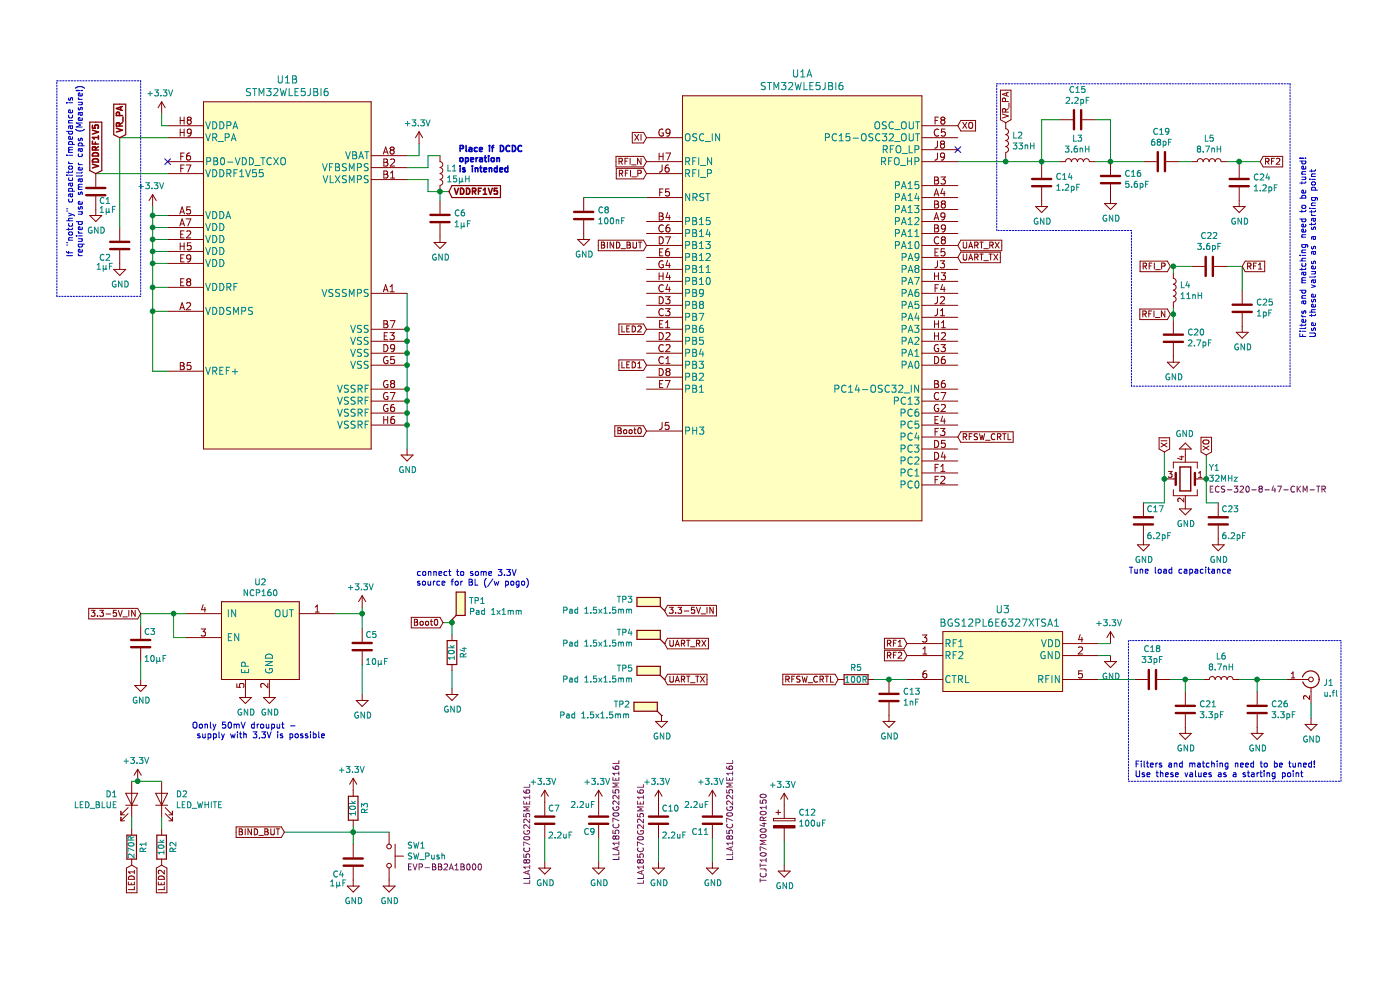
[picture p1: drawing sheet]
EESchema Schematic File Version 4
EELAYER 30 0
EELAYER END
$Descr A4 11693 8268
encoding utf-8
Sheet 1 1
Title ""
Date ""
Rev ""
Comp ""
Comment1 ""
Comment2 ""
Comment3 ""
Comment4 ""
$EndDescr
$Comp
L power:+3.3V #PWR03
U 1 1
P 1150 6525
F 0 "#PWR03" H 1150 6375 50  0001 C CNN
F 1 "+3.3V" H 1165 6698 50  0000 C CNN
F 2 "" H 1150 6525 50  0001 C CNN
F 3 "" H 1150 6525 50  0001 C CNN
	1    1150 6525
	-1   0    0    -1  
$EndComp
Wire Wire Line
	1100 6825 1100 6925
Wire Wire Line
	1350 6825 1350 6925
Text GLabel 1100 7225 3    50   Input ~ 0
LED1
Text GLabel 1350 7225 3    50   Input ~ 0
LED2
Wire Wire Line
	1100 6525 1150 6525
Connection ~ 1150 6525
Wire Wire Line
	1150 6525 1350 6525
Text GLabel 5400 3050 0    50   Input ~ 0
LED1
Text GLabel 5400 2750 0    50   Input ~ 0
LED2
$Comp
L power:GND #PWR014
U 1 1
P 3400 3750
F 0 "#PWR014" H 3400 3500 50  0001 C CNN
F 1 "GND" H 3405 3577 50  0000 C CNN
F 2 "" H 3400 3750 50  0001 C CNN
F 3 "" H 3400 3750 50  0001 C CNN
	1    3400 3750
	1    0    0    -1  
$EndComp
Wire Wire Line
	3400 2450 3400 2750
Connection ~ 3400 2750
Wire Wire Line
	3400 2750 3400 2850
Connection ~ 3400 2850
Wire Wire Line
	3400 2850 3400 2950
Connection ~ 3400 2950
Wire Wire Line
	3400 2950 3400 3050
Connection ~ 3400 3050
Wire Wire Line
	3400 3050 3400 3250
Connection ~ 3400 3250
Wire Wire Line
	3400 3250 3400 3350
Connection ~ 3400 3350
Wire Wire Line
	3400 3350 3400 3450
Connection ~ 3400 3450
Wire Wire Line
	3400 3450 3400 3550
Connection ~ 3400 3550
Wire Wire Line
	3400 3550 3400 3750
$Comp
L power:+3.3V #PWR015
U 1 1
P 3500 1200
F 0 "#PWR015" H 3500 1050 50  0001 C CNN
F 1 "+3.3V" H 3515 1373 50  0000 C CNN
F 2 "" H 3500 1200 50  0001 C CNN
F 3 "" H 3500 1200 50  0001 C CNN
	1    3500 1200
	-1   0    0    -1  
$EndComp
Wire Wire Line
	3500 1200 3500 1300
Wire Wire Line
	3500 1300 3400 1300
$Comp
L power:+3.3V #PWR06
U 1 1
P 1350 950
F 0 "#PWR06" H 1350 800 50  0001 C CNN
F 1 "+3.3V" H 1365 1123 50  0000 C CNN
F 2 "" H 1350 950 50  0001 C CNN
F 3 "" H 1350 950 50  0001 C CNN
	1    1350 950 
	-1   0    0    -1  
$EndComp
Wire Wire Line
	1350 950  1350 1050
Wire Wire Line
	1350 1050 1400 1050
$Comp
L power:+3.3V #PWR05
U 1 1
P 1275 1725
F 0 "#PWR05" H 1275 1575 50  0001 C CNN
F 1 "+3.3V" H 1290 1898 50  0000 C CNN
F 2 "" H 1275 1725 50  0001 C CNN
F 3 "" H 1275 1725 50  0001 C CNN
	1    1275 1725
	-1   0    0    -1  
$EndComp
Wire Wire Line
	1275 2200 1400 2200
Wire Wire Line
	1400 2100 1275 2100
Connection ~ 1275 2100
Wire Wire Line
	1275 2100 1275 2200
Connection ~ 1275 2000
Wire Wire Line
	1275 2000 1275 2100
Wire Wire Line
	1400 1900 1275 1900
Connection ~ 1275 1900
Wire Wire Line
	1275 1900 1275 2000
Wire Wire Line
	1275 2000 1400 2000
Wire Wire Line
	1400 1800 1275 1800
Wire Wire Line
	1275 1725 1275 1800
Connection ~ 1275 1800
Wire Wire Line
	1275 1800 1275 1900
Wire Wire Line
	1275 2200 1275 2400
Wire Wire Line
	1275 2600 1400 2600
Connection ~ 1275 2200
Wire Wire Line
	1400 2400 1275 2400
Connection ~ 1275 2400
Wire Wire Line
	1275 2400 1275 2600
Wire Wire Line
	1400 3100 1275 3100
Wire Wire Line
	1275 3100 1275 2600
Connection ~ 1275 2600
Wire Wire Line
	3400 1400 3575 1400
Wire Wire Line
	3575 1400 3575 1300
Wire Wire Line
	3575 1300 3675 1300
Wire Wire Line
	3575 1600 3575 1500
Wire Wire Line
	3575 1500 3400 1500
Wire Wire Line
	3575 1600 3675 1600
Text GLabel 800  1450 1    50   Input ~ 10
VDDRF1V5
Text GLabel 3750 1600 2    50   Input ~ 10
VDDRF1V5
Wire Wire Line
	3750 1600 3675 1600
Connection ~ 3675 1600
Wire Wire Line
	3675 1675 3675 1600
Text Notes 3825 1450 0    50   ~ 10
Place if DCDC\noperation\nis intended
$Comp
L power:GND #PWR016
U 1 1
P 3675 1975
F 0 "#PWR016" H 3675 1725 50  0001 C CNN
F 1 "GND" H 3680 1802 50  0000 C CNN
F 2 "" H 3675 1975 50  0001 C CNN
F 3 "" H 3675 1975 50  0001 C CNN
	1    3675 1975
	1    0    0    -1  
$EndComp
Wire Wire Line
	1400 1450 800  1450
$Comp
L power:GND #PWR01
U 1 1
P 800 1750
F 0 "#PWR01" H 800 1500 50  0001 C CNN
F 1 "GND" H 805 1577 50  0000 C CNN
F 2 "" H 800 1750 50  0001 C CNN
F 3 "" H 800 1750 50  0001 C CNN
	1    800  1750
	1    0    0    -1  
$EndComp
NoConn ~ 1400 1350
Text GLabel 1000 1150 1    50   Input ~ 10
VR_PA
Text GLabel 5400 1350 0    50   Input ~ 0
RFI_N
Text GLabel 5400 1450 0    50   Input ~ 0
RFI_P
NoConn ~ 8000 1250
Text Notes 700  2150 1    50   ~ 0
If "notchy" capacitor impedance is \nrequired use smaller caps (Measure!)
$Comp
L power:GND #PWR038
U 1 1
P 9900 4200
F 0 "#PWR038" H 9900 3950 50  0001 C CNN
F 1 "GND" H 9905 4027 50  0000 C CNN
F 2 "" H 9900 4200 50  0001 C CNN
F 3 "" H 9900 4200 50  0001 C CNN
	1    9900 4200
	1    0    0    -1  
$EndComp
$Comp
L power:GND #PWR037
U 1 1
P 9900 3800
F 0 "#PWR037" H 9900 3550 50  0001 C CNN
F 1 "GND" H 9905 3627 50  0000 C CNN
F 2 "" H 9900 3800 50  0001 C CNN
F 3 "" H 9900 3800 50  0001 C CNN
	1    9900 3800
	-1   0    0    1   
$EndComp
Text GLabel 9725 3775 1    50   Input ~ 0
XI
Text GLabel 10075 3800 1    50   Input ~ 0
XO
Wire Wire Line
	10075 3800 10075 4000
Wire Wire Line
	10075 4000 10050 4000
Wire Wire Line
	9725 3775 9725 4000
Wire Wire Line
	9725 4000 9750 4000
$Comp
L power:GND #PWR035
U 1 1
P 9550 4500
F 0 "#PWR035" H 9550 4250 50  0001 C CNN
F 1 "GND" H 9555 4327 50  0000 C CNN
F 2 "" H 9550 4500 50  0001 C CNN
F 3 "" H 9550 4500 50  0001 C CNN
	1    9550 4500
	1    0    0    -1  
$EndComp
$Comp
L power:GND #PWR040
U 1 1
P 10175 4500
F 0 "#PWR040" H 10175 4250 50  0001 C CNN
F 1 "GND" H 10180 4327 50  0000 C CNN
F 2 "" H 10175 4500 50  0001 C CNN
F 3 "" H 10175 4500 50  0001 C CNN
	1    10175 4500
	1    0    0    -1  
$EndComp
Wire Wire Line
	10075 4000 10075 4200
Wire Wire Line
	10075 4200 10175 4200
Connection ~ 10075 4000
Wire Wire Line
	9550 4200 9725 4200
Wire Wire Line
	9725 4200 9725 4000
Connection ~ 9725 4000
Text Notes 9425 4800 0    50   ~ 0
Tune load capacitance
Text GLabel 5400 1150 0    50   Input ~ 0
XI
Text GLabel 8000 1050 2    50   Input ~ 0
XO
$Comp
L power:GND #PWR02
U 1 1
P 1000 2200
F 0 "#PWR02" H 1000 1950 50  0001 C CNN
F 1 "GND" H 1005 2027 50  0000 C CNN
F 2 "" H 1000 2200 50  0001 C CNN
F 3 "" H 1000 2200 50  0001 C CNN
	1    1000 2200
	1    0    0    -1  
$EndComp
Wire Wire Line
	1000 1900 1000 1150
Wire Wire Line
	1000 1150 1400 1150
Wire Notes Line
	475  675  1175 675 
Wire Notes Line
	1175 675  1175 2475
Wire Notes Line
	1175 2475 475  2475
Wire Notes Line
	475  2475 475  675 
Text GLabel 8400 1025 1    50   Input ~ 0
VR_PA
Wire Wire Line
	8000 1350 8400 1350
Wire Wire Line
	8400 1350 8400 1325
Wire Wire Line
	9150 1350 9275 1350
Wire Wire Line
	9150 1000 9275 1000
Wire Wire Line
	9275 1000 9275 1350
Connection ~ 9275 1350
Wire Wire Line
	8850 1000 8700 1000
Wire Wire Line
	8850 1350 8700 1350
Wire Wire Line
	8700 1000 8700 1350
Connection ~ 8700 1350
Wire Wire Line
	8700 1350 8700 1375
$Comp
L power:GND #PWR031
U 1 1
P 8700 1675
F 0 "#PWR031" H 8700 1425 50  0001 C CNN
F 1 "GND" H 8705 1502 50  0000 C CNN
F 2 "" H 8700 1675 50  0001 C CNN
F 3 "" H 8700 1675 50  0001 C CNN
	1    8700 1675
	1    0    0    -1  
$EndComp
$Comp
L power:GND #PWR032
U 1 1
P 9275 1650
F 0 "#PWR032" H 9275 1400 50  0001 C CNN
F 1 "GND" H 9280 1477 50  0000 C CNN
F 2 "" H 9275 1650 50  0001 C CNN
F 3 "" H 9275 1650 50  0001 C CNN
	1    9275 1650
	1    0    0    -1  
$EndComp
Wire Wire Line
	8700 1350 8400 1350
Connection ~ 8400 1350
Wire Wire Line
	9550 1350 9275 1350
Wire Wire Line
	9950 1350 9850 1350
$Comp
L power:GND #PWR041
U 1 1
P 10350 1675
F 0 "#PWR041" H 10350 1425 50  0001 C CNN
F 1 "GND" H 10355 1502 50  0000 C CNN
F 2 "" H 10350 1675 50  0001 C CNN
F 3 "" H 10350 1675 50  0001 C CNN
	1    10350 1675
	1    0    0    -1  
$EndComp
Wire Wire Line
	10250 1350 10350 1350
Wire Wire Line
	10350 1350 10350 1375
Text GLabel 9775 2625 0    50   Input ~ 0
RFI_N
Text GLabel 9775 2225 0    50   Input ~ 0
RFI_P
Wire Wire Line
	9775 2225 9800 2225
Wire Wire Line
	9800 2225 9800 2275
Wire Wire Line
	9775 2625 9800 2625
Wire Wire Line
	9800 2625 9800 2575
Wire Wire Line
	9800 2625 9800 2675
Connection ~ 9800 2625
$Comp
L power:GND #PWR036
U 1 1
P 9800 2975
F 0 "#PWR036" H 9800 2725 50  0001 C CNN
F 1 "GND" H 9805 2802 50  0000 C CNN
F 2 "" H 9800 2975 50  0001 C CNN
F 3 "" H 9800 2975 50  0001 C CNN
	1    9800 2975
	1    0    0    -1  
$EndComp
Wire Wire Line
	9950 2225 9800 2225
Connection ~ 9800 2225
$Comp
L power:GND #PWR042
U 1 1
P 10375 2725
F 0 "#PWR042" H 10375 2475 50  0001 C CNN
F 1 "GND" H 10380 2552 50  0000 C CNN
F 2 "" H 10375 2725 50  0001 C CNN
F 3 "" H 10375 2725 50  0001 C CNN
	1    10375 2725
	1    0    0    -1  
$EndComp
Wire Wire Line
	10250 2225 10375 2225
Wire Wire Line
	10375 2225 10375 2425
Text GLabel 10375 2225 2    50   Input ~ 0
RF1
Wire Wire Line
	10525 1350 10350 1350
Connection ~ 10350 1350
Text GLabel 10525 1350 2    50   Input ~ 0
RF2
Text GLabel 7575 5375 0    50   Input ~ 0
RF1
Text GLabel 7575 5475 0    50   Input ~ 0
RF2
$Comp
L power:GND #PWR034
U 1 1
P 9275 5475
F 0 "#PWR034" H 9275 5225 50  0001 C CNN
F 1 "GND" H 9280 5302 50  0000 C CNN
F 2 "" H 9275 5475 50  0001 C CNN
F 3 "" H 9275 5475 50  0001 C CNN
	1    9275 5475
	1    0    0    -1  
$EndComp
$Comp
L power:+3.3V #PWR033
U 1 1
P 9275 5375
F 0 "#PWR033" H 9275 5225 50  0001 C CNN
F 1 "+3.3V" H 9290 5548 50  0000 C CNN
F 2 "" H 9275 5375 50  0001 C CNN
F 3 "" H 9275 5375 50  0001 C CNN
	1    9275 5375
	-1   0    0    -1  
$EndComp
Wire Wire Line
	9275 5375 9175 5375
Wire Wire Line
	9175 5475 9275 5475
Wire Wire Line
	9775 5675 9900 5675
Wire Wire Line
	9900 5775 9900 5675
Connection ~ 9900 5675
Wire Wire Line
	9900 5675 10050 5675
Wire Wire Line
	9475 5675 9175 5675
$Comp
L power:GND #PWR039
U 1 1
P 9900 6075
F 0 "#PWR039" H 9900 5825 50  0001 C CNN
F 1 "GND" H 9905 5902 50  0000 C CNN
F 2 "" H 9900 6075 50  0001 C CNN
F 3 "" H 9900 6075 50  0001 C CNN
	1    9900 6075
	1    0    0    -1  
$EndComp
$Comp
L power:GND #PWR043
U 1 1
P 10500 6075
F 0 "#PWR043" H 10500 5825 50  0001 C CNN
F 1 "GND" H 10505 5902 50  0000 C CNN
F 2 "" H 10500 6075 50  0001 C CNN
F 3 "" H 10500 6075 50  0001 C CNN
	1    10500 6075
	1    0    0    -1  
$EndComp
Wire Wire Line
	10350 5675 10500 5675
Wire Wire Line
	10500 5675 10500 5775
Wire Wire Line
	10750 5675 10500 5675
Connection ~ 10500 5675
$Comp
L power:GND #PWR044
U 1 1
P 10950 6000
F 0 "#PWR044" H 10950 5750 50  0001 C CNN
F 1 "GND" H 10955 5827 50  0000 C CNN
F 2 "" H 10950 6000 50  0001 C CNN
F 3 "" H 10950 6000 50  0001 C CNN
	1    10950 6000
	1    0    0    -1  
$EndComp
Wire Wire Line
	10950 5875 10950 6000
Wire Wire Line
	7575 5675 7425 5675
Text GLabel 7000 5675 0    50   Input ~ 0
RFSW_CRTL
Text GLabel 8000 3650 2    50   Input ~ 0
RFSW_CRTL
Text Notes 11000 2825 1    50   ~ 0
Filters and matching need to be tuned!\nUse these values as a starting point\n
Text Notes 9475 6500 0    50   ~ 0
Filters and matching need to be tuned!\nUse these values as a starting point\n
Wire Notes Line
	9425 5350 9425 6525
Wire Notes Line
	9425 6525 11200 6525
Wire Notes Line
	11200 6525 11200 5350
Wire Notes Line
	11200 5350 9425 5350
Wire Notes Line
	10775 700  10775 3225
Wire Notes Line
	10775 3225 9450 3225
Wire Notes Line
	9450 3225 9450 1925
Wire Notes Line
	9450 1925 8325 1925
Wire Notes Line
	8325 1925 8325 700 
Wire Notes Line
	8325 700  10775 700 
Wire Wire Line
	2950 6900 2950 6950
Connection ~ 2950 6950
Text GLabel 2375 6950 0    50   Input ~ 0
BIND_BUT
$Comp
L power:GND #PWR010
U 1 1
P 2950 7350
F 0 "#PWR010" H 2950 7100 50  0001 C CNN
F 1 "GND" H 2955 7177 50  0000 C CNN
F 2 "" H 2950 7350 50  0001 C CNN
F 3 "" H 2950 7350 50  0001 C CNN
	1    2950 7350
	1    0    0    -1  
$EndComp
Text GLabel 5400 2050 0    50   Input ~ 0
BIND_BUT
$Comp
L power:+3.3V #PWR09
U 1 1
P 2950 6600
F 0 "#PWR09" H 2950 6450 50  0001 C CNN
F 1 "+3.3V" H 2965 6773 50  0000 C CNN
F 2 "" H 2950 6600 50  0001 C CNN
F 3 "" H 2950 6600 50  0001 C CNN
	1    2950 6600
	-1   0    0    -1  
$EndComp
$Comp
L power:GND #PWR013
U 1 1
P 3250 7350
F 0 "#PWR013" H 3250 7100 50  0001 C CNN
F 1 "GND" H 3255 7177 50  0000 C CNN
F 2 "" H 3250 7350 50  0001 C CNN
F 3 "" H 3250 7350 50  0001 C CNN
	1    3250 7350
	1    0    0    -1  
$EndComp
Wire Wire Line
	2950 6950 2950 7050
Wire Wire Line
	3250 6950 2950 6950
Wire Wire Line
	2375 6950 2950 6950
$Comp
L power:+3.3V #PWR018
U 1 1
P 4550 6700
F 0 "#PWR018" H 4550 6550 50  0001 C CNN
F 1 "+3.3V" H 4565 6873 50  0000 C CNN
F 2 "" H 4550 6700 50  0001 C CNN
F 3 "" H 4550 6700 50  0001 C CNN
	1    4550 6700
	-1   0    0    -1  
$EndComp
$Comp
L power:GND #PWR019
U 1 1
P 4550 7200
F 0 "#PWR019" H 4550 6950 50  0001 C CNN
F 1 "GND" H 4555 7027 50  0000 C CNN
F 2 "" H 4550 7200 50  0001 C CNN
F 3 "" H 4550 7200 50  0001 C CNN
	1    4550 7200
	1    0    0    -1  
$EndComp
Wire Wire Line
	4550 7000 4550 7200
$Comp
L power:+3.3V #PWR021
U 1 1
P 5000 6700
F 0 "#PWR021" H 5000 6550 50  0001 C CNN
F 1 "+3.3V" H 5015 6873 50  0000 C CNN
F 2 "" H 5000 6700 50  0001 C CNN
F 3 "" H 5000 6700 50  0001 C CNN
	1    5000 6700
	-1   0    0    -1  
$EndComp
$Comp
L power:GND #PWR022
U 1 1
P 5000 7200
F 0 "#PWR022" H 5000 6950 50  0001 C CNN
F 1 "GND" H 5005 7027 50  0000 C CNN
F 2 "" H 5000 7200 50  0001 C CNN
F 3 "" H 5000 7200 50  0001 C CNN
	1    5000 7200
	1    0    0    -1  
$EndComp
Wire Wire Line
	5000 7000 5000 7200
$Comp
L power:+3.3V #PWR028
U 1 1
P 6550 6725
F 0 "#PWR028" H 6550 6575 50  0001 C CNN
F 1 "+3.3V" H 6565 6898 50  0000 C CNN
F 2 "" H 6550 6725 50  0001 C CNN
F 3 "" H 6550 6725 50  0001 C CNN
	1    6550 6725
	-1   0    0    -1  
$EndComp
$Comp
L power:GND #PWR029
U 1 1
P 6550 7225
F 0 "#PWR029" H 6550 6975 50  0001 C CNN
F 1 "GND" H 6555 7052 50  0000 C CNN
F 2 "" H 6550 7225 50  0001 C CNN
F 3 "" H 6550 7225 50  0001 C CNN
	1    6550 7225
	1    0    0    -1  
$EndComp
Wire Wire Line
	6550 7025 6550 7225
$Comp
L power:+3.3V #PWR023
U 1 1
P 5500 6700
F 0 "#PWR023" H 5500 6550 50  0001 C CNN
F 1 "+3.3V" H 5515 6873 50  0000 C CNN
F 2 "" H 5500 6700 50  0001 C CNN
F 3 "" H 5500 6700 50  0001 C CNN
	1    5500 6700
	-1   0    0    -1  
$EndComp
$Comp
L power:GND #PWR024
U 1 1
P 5500 7200
F 0 "#PWR024" H 5500 6950 50  0001 C CNN
F 1 "GND" H 5505 7027 50  0000 C CNN
F 2 "" H 5500 7200 50  0001 C CNN
F 3 "" H 5500 7200 50  0001 C CNN
	1    5500 7200
	1    0    0    -1  
$EndComp
Wire Wire Line
	5500 7000 5500 7200
$Comp
L power:+3.3V #PWR026
U 1 1
P 5950 6700
F 0 "#PWR026" H 5950 6550 50  0001 C CNN
F 1 "+3.3V" H 5965 6873 50  0000 C CNN
F 2 "" H 5950 6700 50  0001 C CNN
F 3 "" H 5950 6700 50  0001 C CNN
	1    5950 6700
	-1   0    0    -1  
$EndComp
$Comp
L power:GND #PWR027
U 1 1
P 5950 7200
F 0 "#PWR027" H 5950 6950 50  0001 C CNN
F 1 "GND" H 5955 7027 50  0000 C CNN
F 2 "" H 5950 7200 50  0001 C CNN
F 3 "" H 5950 7200 50  0001 C CNN
	1    5950 7200
	1    0    0    -1  
$EndComp
Wire Wire Line
	5950 7000 5950 7200
$Comp
L power:GND #PWR07
U 1 1
P 2050 5775
F 0 "#PWR07" H 2050 5525 50  0001 C CNN
F 1 "GND" H 2055 5602 50  0000 C CNN
F 2 "" H 2050 5775 50  0001 C CNN
F 3 "" H 2050 5775 50  0001 C CNN
	1    2050 5775
	1    0    0    -1  
$EndComp
$Comp
L power:GND #PWR08
U 1 1
P 2250 5775
F 0 "#PWR08" H 2250 5525 50  0001 C CNN
F 1 "GND" H 2255 5602 50  0000 C CNN
F 2 "" H 2250 5775 50  0001 C CNN
F 3 "" H 2250 5775 50  0001 C CNN
	1    2250 5775
	1    0    0    -1  
$EndComp
$Comp
L power:+3.3V #PWR011
U 1 1
P 3025 5075
F 0 "#PWR011" H 3025 4925 50  0001 C CNN
F 1 "+3.3V" H 3040 5248 50  0000 C CNN
F 2 "" H 3025 5075 50  0001 C CNN
F 3 "" H 3025 5075 50  0001 C CNN
	1    3025 5075
	-1   0    0    -1  
$EndComp
Wire Wire Line
	2800 5125 3025 5125
Wire Wire Line
	3025 5125 3025 5250
Wire Wire Line
	3025 5075 3025 5125
Connection ~ 3025 5125
Wire Wire Line
	1550 5125 1450 5125
Wire Wire Line
	1175 5125 1175 5225
Wire Wire Line
	1550 5325 1450 5325
Wire Wire Line
	1450 5325 1450 5125
Connection ~ 1450 5125
Wire Wire Line
	1450 5125 1175 5125
$Comp
L power:GND #PWR04
U 1 1
P 1175 5675
F 0 "#PWR04" H 1175 5425 50  0001 C CNN
F 1 "GND" H 1180 5502 50  0000 C CNN
F 2 "" H 1175 5675 50  0001 C CNN
F 3 "" H 1175 5675 50  0001 C CNN
	1    1175 5675
	1    0    0    -1  
$EndComp
Wire Wire Line
	1175 5525 1175 5675
$Comp
L power:GND #PWR012
U 1 1
P 3025 5800
F 0 "#PWR012" H 3025 5550 50  0001 C CNN
F 1 "GND" H 3030 5627 50  0000 C CNN
F 2 "" H 3025 5800 50  0001 C CNN
F 3 "" H 3025 5800 50  0001 C CNN
	1    3025 5800
	1    0    0    -1  
$EndComp
Wire Wire Line
	3025 5550 3025 5800
Text GLabel 1175 5125 0    50   Input ~ 0
3.3-5V_IN
Text Notes 1600 6175 0    50   ~ 0
Oonly 50mV drouput -\n supply with 3,3V is possible
Text GLabel 5550 5100 2    50   Input ~ 0
3.3-5V_IN
Text GLabel 5550 5375 2    50   Input ~ 0
UART_RX
Text GLabel 5550 5675 2    50   Input ~ 0
UART_TX
$Comp
L power:GND #PWR025
U 1 1
P 5525 5975
F 0 "#PWR025" H 5525 5725 50  0001 C CNN
F 1 "GND" H 5530 5802 50  0000 C CNN
F 2 "" H 5525 5975 50  0001 C CNN
F 3 "" H 5525 5975 50  0001 C CNN
	1    5525 5975
	1    0    0    -1  
$EndComp
Text GLabel 8000 2050 2    50   Input ~ 0
UART_RX
Text GLabel 8000 2150 2    50   Input ~ 0
UART_TX
Connection ~ 7425 5675
Wire Wire Line
	7425 5675 7300 5675
$Comp
L power:GND #PWR030
U 1 1
P 7425 5975
F 0 "#PWR030" H 7425 5725 50  0001 C CNN
F 1 "GND" H 7430 5802 50  0000 C CNN
F 2 "" H 7425 5975 50  0001 C CNN
F 3 "" H 7425 5975 50  0001 C CNN
	1    7425 5975
	1    0    0    -1  
$EndComp
Text GLabel 5400 3600 0    50   Input ~ 0
Boot0
$Comp
L power:GND #PWR020
U 1 1
P 4875 1950
F 0 "#PWR020" H 4875 1700 50  0001 C CNN
F 1 "GND" H 4880 1777 50  0000 C CNN
F 2 "" H 4875 1950 50  0001 C CNN
F 3 "" H 4875 1950 50  0001 C CNN
	1    4875 1950
	1    0    0    -1  
$EndComp
Wire Wire Line
	5400 1650 4875 1650
Text GLabel 3700 5200 0    50   Input ~ 0
Boot0
Wire Wire Line
	3700 5200 3775 5200
Wire Wire Line
	3775 5200 3775 5300
Wire Wire Line
	3775 5175 3775 5200
Connection ~ 3775 5200
$Comp
L power:GND #PWR017
U 1 1
P 3775 5750
F 0 "#PWR017" H 3775 5500 50  0001 C CNN
F 1 "GND" H 3780 5577 50  0000 C CNN
F 2 "" H 3775 5750 50  0001 C CNN
F 3 "" H 3775 5750 50  0001 C CNN
	1    3775 5750
	1    0    0    -1  
$EndComp
Wire Wire Line
	3775 5600 3775 5750
Text Notes 3475 4900 0    50   ~ 0
connect to some 3.3V \nsource for BL (/w pogo)
$Comp
L Device:R R5
U 1 1
P 7150 5675
F 0 "R5" V 7050 5675 50  0000 C CNN
F 1 "100R" V 7150 5675 50  0000 C CNN
F 2 "Resistor_SMD:R_0201_0603Metric" V 7080 5675 50  0001 C CNN
F 3 "~" H 7150 5675 50  0001 C CNN
F 4 "0,004" H 7150 5675 50  0001 C CNN "BomCos@10k"
F 5 "RC0201FR-07100RL" H 7150 5675 50  0001 C CNN "Type"
	1    7150 5675
	0    1    1    0   
$EndComp
$Comp
L Device:R R1
U 1 1
P 1100 7075
F 0 "R1" V 1000 7075 50  0000 C CNN
F 1 "270R" V 1100 7075 50  0000 C CNN
F 2 "Resistor_SMD:R_0201_0603Metric" V 1030 7075 50  0001 C CNN
F 3 "~" H 1100 7075 50  0001 C CNN
F 4 "0,003" H 1100 7075 50  0001 C CNN "BomCos@10k"
F 5 "RC0201FR-0710KL " H 1100 7075 50  0001 C CNN "Type"
	1    1100 7075
	-1   0    0    1   
$EndComp
$Comp
L Device:LED D2
U 1 1
P 1350 6675
F 0 "D2" V 1389 6558 50  0000 R CNN
F 1 "LED_WHITE" V 1298 6558 50  0000 R CNN
F 2 "LED_SMD:LED_0201_0603Metric" H 1350 6675 50  0001 C CNN
F 3 "~" H 1350 6675 50  0001 C CNN
F 4 "0,062" H 1350 6675 50  0001 C CNN "BomCos@10k"
F 5 "SML-LX0201NWD-TR" H 1350 6675 50  0001 C CNN "Type"
	1    1350 6675
	0    -1   -1   0   
$EndComp
$Comp
L Device:R R4
U 1 1
P 3775 5450
F 0 "R4" V 3675 5450 50  0000 C CNN
F 1 "10k" V 3775 5450 50  0000 C CNN
F 2 "Resistor_SMD:R_0201_0603Metric" V 3705 5450 50  0001 C CNN
F 3 "~" H 3775 5450 50  0001 C CNN
F 4 "0,003" H 3775 5450 50  0001 C CNN "BomCos@10k"
F 5 "RC0201FR-0710KL " H 3775 5450 50  0001 C CNN "Type"
	1    3775 5450
	-1   0    0    1   
$EndComp
$Comp
L Connector:TestPoint_Flag TP1
U 1 1
P 3775 5175
F 0 "TP1" V 3929 5315 50  0000 L CNN
F 1 "Pad 1x1mm" V 3838 5315 50  0000 L CNN
F 2 "TestPoint:TestPoint_Pad_1.0x1.0mm" V 3792 5315 50  0001 L CNN
F 3 "~" H 3975 5175 50  0001 C CNN
	1    3775 5175
	0    1    -1   0   
$EndComp
$Comp
L Device:C C8
U 1 1
P 4875 1800
F 0 "C8" H 4990 1846 50  0000 L CNN
F 1 "100nF" H 4990 1755 50  0000 L CNN
F 2 "Capacitor_SMD:C_0201_0603Metric" H 4913 1650 50  0001 C CNN
F 3 "~" H 4875 1800 50  0001 C CNN
F 4 "0,007" H 4875 1800 50  0001 C CNN "BomCos@10k"
F 5 "JMK063BJ104KP-F" H 4875 1800 50  0001 C CNN "Type"
	1    4875 1800
	1    0    0    -1  
$EndComp
$Comp
L Device:C C13
U 1 1
P 7425 5825
F 0 "C13" H 7310 5779 50  0000 R CNN
F 1 "1nF" H 7310 5870 50  0000 R CNN
F 2 "Capacitor_SMD:C_0201_0603Metric" H 7463 5675 50  0001 C CNN
F 3 "~" H 7425 5825 50  0001 C CNN
F 4 "0,05" H 7425 5825 50  0001 C CNN "BomCos@10k"
	1    7425 5825
	-1   0    0    1   
$EndComp
$Comp
L Connector:TestPoint_Flag TP2
U 1 1
P 5525 5975
F 0 "TP2" H 5785 6069 50  0000 L CNN
F 1 "Pad 1.5x1.5mm" H 5785 5978 50  0000 L CNN
F 2 "TestPoint:TestPoint_Pad_1.5x1.5mm" H 5725 5975 50  0001 C CNN
F 3 "~" H 5725 5975 50  0001 C CNN
	1    5525 5975
	-1   0    0    -1  
$EndComp
$Comp
L Connector:TestPoint_Flag TP5
U 1 1
P 5550 5675
F 0 "TP5" H 5810 5769 50  0000 L CNN
F 1 "Pad 1.5x1.5mm" H 5810 5678 50  0000 L CNN
F 2 "TestPoint:TestPoint_Pad_1.5x1.5mm" H 5750 5675 50  0001 C CNN
F 3 "~" H 5750 5675 50  0001 C CNN
	1    5550 5675
	-1   0    0    -1  
$EndComp
$Comp
L Connector:TestPoint_Flag TP4
U 1 1
P 5550 5375
F 0 "TP4" H 5810 5469 50  0000 L CNN
F 1 "Pad 1.5x1.5mm" H 5810 5378 50  0000 L CNN
F 2 "TestPoint:TestPoint_Pad_1.5x1.5mm" H 5750 5375 50  0001 C CNN
F 3 "~" H 5750 5375 50  0001 C CNN
	1    5550 5375
	-1   0    0    -1  
$EndComp
$Comp
L Connector:TestPoint_Flag TP3
U 1 1
P 5550 5100
F 0 "TP3" H 5810 5194 50  0000 L CNN
F 1 "Pad 1.5x1.5mm" H 5810 5103 50  0000 L CNN
F 2 "TestPoint:TestPoint_Pad_1.5x1.5mm" H 5750 5100 50  0001 C CNN
F 3 "~" H 5750 5100 50  0001 C CNN
	1    5550 5100
	-1   0    0    -1  
$EndComp
$Comp
L Device:C C3
U 1 1
P 1175 5375
F 0 "C3" H 1200 5475 50  0000 L CNN
F 1 "10µF" H 1200 5250 50  0000 L CNN
F 2 "Capacitor_SMD:C_0402_1005Metric" H 1213 5225 50  0001 C CNN
F 3 "~" H 1175 5375 50  0001 C CNN
F 4 "0,018" H 1175 5375 50  0001 C CNN "BomCos@10k"
F 5 "GRM155R60J106ME05J " H 1175 5375 50  0001 C CNN "Type"
	1    1175 5375
	1    0    0    -1  
$EndComp
$Comp
L Device:C C5
U 1 1
P 3025 5400
F 0 "C5" H 3050 5500 50  0000 L CNN
F 1 "10µF" H 3050 5275 50  0000 L CNN
F 2 "Capacitor_SMD:C_0402_1005Metric" H 3063 5250 50  0001 C CNN
F 3 "~" H 3025 5400 50  0001 C CNN
F 4 "0,018" H 3025 5400 50  0001 C CNN "BomCos@10k"
F 5 "GRM155R60J106ME05J " H 3025 5400 50  0001 C CNN "Type"
	1    3025 5400
	1    0    0    -1  
$EndComp
$Comp
L sch_comp:NCP160 U2
U 1 1
P 2150 5525
F 0 "U2" H 2175 6190 50  0000 C CNN
F 1 "NCP160" H 2175 6099 50  0000 C CNN
F 2 "Package_DFN_QFN:UDFN-4_1x1mm_P0.65mm" H 2150 5525 50  0001 C CNN
F 3 "" H 2150 5525 50  0001 C CNN
	1    2150 5525
	1    0    0    -1  
$EndComp
$Comp
L Device:C C11
U 1 1
P 5950 6850
F 0 "C11" H 5975 6950 50  0000 L CNN
F 1 "2.2uF" H 5975 6725 50  0000 L CNN
F 2 "ftprnts:0805_low_esl_cap_avx" H 5988 6700 50  0001 C CNN
F 3 "~" H 5950 6850 50  0001 C CNN
F 4 "LLA185C70G225ME16L " V 5800 6750 50  0000 C CNN "Type"
F 5 "0,089" H 5950 6850 50  0001 C CNN "BomCos@10k"
	1    5950 6850
	-1   0    0    1   
$EndComp
$Comp
L Device:C C10
U 1 1
P 5500 6850
F 0 "C10" H 5525 6950 50  0000 L CNN
F 1 "2.2uF" H 5525 6725 50  0000 L CNN
F 2 "ftprnts:0805_low_esl_cap_avx_w_via" H 5538 6700 50  0001 C CNN
F 3 "~" H 5500 6850 50  0001 C CNN
F 4 "LLA185C70G225ME16L " V 5350 6750 50  0000 C CNN "Type"
F 5 "0,089" H 5500 6850 50  0001 C CNN "BomCos@10k"
	1    5500 6850
	1    0    0    -1  
$EndComp
$Comp
L Device:CP C12
U 1 1
P 6550 6875
F 0 "C12" H 6668 6966 50  0000 L CNN
F 1 "100uF" H 6668 6875 50  0000 L CNN
F 2 "Capacitor_Tantalum_SMD:CP_EIA-3216-18_Kemet-A" H 6588 6725 50  0001 C CNN
F 3 "~" H 6550 6875 50  0001 C CNN
F 4 "TCJT107M004R0150" V 6375 6375 50  0000 L CNN "Type"
F 5 "0,241" H 6550 6875 50  0001 C CNN "BomCos@10k"
	1    6550 6875
	1    0    0    -1  
$EndComp
$Comp
L Device:C C9
U 1 1
P 5000 6850
F 0 "C9" H 5025 6950 50  0000 L CNN
F 1 "2.2uF" H 5025 6725 50  0000 L CNN
F 2 "ftprnts:0805_low_esl_cap_avx" H 5038 6700 50  0001 C CNN
F 3 "~" H 5000 6850 50  0001 C CNN
F 4 "LLA185C70G225ME16L " V 4850 6750 50  0000 C CNN "Type"
F 5 "0,089" H 5000 6850 50  0001 C CNN "BomCos@10k"
	1    5000 6850
	-1   0    0    1   
$EndComp
$Comp
L Device:C C7
U 1 1
P 4550 6850
F 0 "C7" H 4575 6950 50  0000 L CNN
F 1 "2.2uF" H 4575 6725 50  0000 L CNN
F 2 "ftprnts:0805_low_esl_cap_avx_w_via" H 4588 6700 50  0001 C CNN
F 3 "~" H 4550 6850 50  0001 C CNN
F 4 "LLA185C70G225ME16L " V 4400 6750 50  0000 C CNN "Type"
F 5 "0,089" H 4550 6850 50  0001 C CNN "BomCos@10k"
	1    4550 6850
	1    0    0    -1  
$EndComp
$Comp
L Device:C C4
U 1 1
P 2950 7200
F 0 "C4" H 2775 7100 50  0000 L CNN
F 1 "1µF" H 2750 7025 50  0000 L CNN
F 2 "Capacitor_SMD:C_0201_0603Metric" H 2988 7050 50  0001 C CNN
F 3 "~" H 2950 7200 50  0001 C CNN
F 4 "0,014" H 2950 7200 50  0001 C CNN "BomCos@10k"
F 5 "GRM033C80J105ME05J" H 2950 7200 50  0001 C CNN "Type"
	1    2950 7200
	1    0    0    -1  
$EndComp
$Comp
L Device:R R3
U 1 1
P 2950 6750
F 0 "R3" V 2850 6750 50  0000 C CNN
F 1 "10k" V 2950 6750 50  0000 C CNN
F 2 "Resistor_SMD:R_0201_0603Metric" V 2880 6750 50  0001 C CNN
F 3 "~" H 2950 6750 50  0001 C CNN
F 4 "0,003" H 2950 6750 50  0001 C CNN "BomCos@10k"
F 5 "RC0201FR-0710KL " H 2950 6750 50  0001 C CNN "Type"
	1    2950 6750
	-1   0    0    1   
$EndComp
$Comp
L Switch:SW_Push SW1
U 1 1
P 3250 7150
F 0 "SW1" V 3159 7298 50  0000 L CNN
F 1 "SW_Push" V 3250 7298 50  0000 L CNN
F 2 "ftprnts:SW_EVP-BB2A9B000" H 3250 7350 50  0001 C CNN
F 3 "~" H 3250 7350 50  0001 C CNN
F 4 "EVP-BB2A1B000" V 3341 7298 50  0000 L CNN "Type"
	1    3250 7150
	0    1    1    0   
$EndComp
$Comp
L Connector:Conn_Coaxial J1
U 1 1
P 10950 5675
F 0 "J1" H 11050 5650 50  0000 L CNN
F 1 "u.fl" H 11050 5559 50  0000 L CNN
F 2 "Connector_Coaxial:U.FL_Molex_MCRF_73412-0110_Vertical" H 10950 5675 50  0001 C CNN
F 3 " ~" H 10950 5675 50  0001 C CNN
F 4 "0,28" H 10950 5675 50  0001 C CNN "BomCos@10k"
	1    10950 5675
	1    0    0    -1  
$EndComp
$Comp
L Device:C C26
U 1 1
P 10500 5925
F 0 "C26" H 10385 5971 50  0000 R CNN
F 1 "3.3pF" H 10385 5880 50  0000 R CNN
F 2 "Capacitor_SMD:C_0201_0603Metric" H 10538 5775 50  0001 C CNN
F 3 "~" H 10500 5925 50  0001 C CNN
F 4 "0,05" H 10500 5925 50  0001 C CNN "BomCos@10k"
	1    10500 5925
	-1   0    0    -1  
$EndComp
$Comp
L Device:C C21
U 1 1
P 9900 5925
F 0 "C21" H 9785 5971 50  0000 R CNN
F 1 "3.3pF" H 9785 5880 50  0000 R CNN
F 2 "Capacitor_SMD:C_0201_0603Metric" H 9938 5775 50  0001 C CNN
F 3 "~" H 9900 5925 50  0001 C CNN
F 4 "0,05" H 9900 5925 50  0001 C CNN "BomCos@10k"
	1    9900 5925
	-1   0    0    -1  
$EndComp
$Comp
L Device:C C18
U 1 1
P 9625 5675
F 0 "C18" V 9877 5675 50  0000 C CNN
F 1 "33pF" V 9786 5675 50  0000 C CNN
F 2 "Capacitor_SMD:C_0201_0603Metric" H 9663 5525 50  0001 C CNN
F 3 "~" H 9625 5675 50  0001 C CNN
F 4 "0,05" H 9625 5675 50  0001 C CNN "BomCos@10k"
	1    9625 5675
	0    -1   -1   0   
$EndComp
$Comp
L Device:L L6
U 1 1
P 10200 5675
F 0 "L6" V 10390 5675 50  0000 C CNN
F 1 "8.7nH" V 10299 5675 50  0000 C CNN
F 2 "Inductor_SMD:L_0402_1005Metric" H 10200 5675 50  0001 C CNN
F 3 "~" H 10200 5675 50  0001 C CNN
F 4 "" H 10200 5675 50  0001 C CNN "Type"
F 5 "0,05" H 10200 5675 50  0001 C CNN "BomCos@10k"
	1    10200 5675
	0    -1   -1   0   
$EndComp
$Comp
L Device:C C25
U 1 1
P 10375 2575
F 0 "C25" H 10260 2529 50  0000 R CNN
F 1 "1pF" H 10260 2620 50  0000 R CNN
F 2 "Capacitor_SMD:C_0201_0603Metric" H 10413 2425 50  0001 C CNN
F 3 "~" H 10375 2575 50  0001 C CNN
F 4 "0,05" H 10375 2575 50  0001 C CNN "BomCos@10k"
	1    10375 2575
	-1   0    0    1   
$EndComp
$Comp
L Device:C C22
U 1 1
P 10100 2225
F 0 "C22" V 10352 2225 50  0000 C CNN
F 1 "3.6pF" V 10261 2225 50  0000 C CNN
F 2 "Capacitor_SMD:C_0201_0603Metric" H 10138 2075 50  0001 C CNN
F 3 "~" H 10100 2225 50  0001 C CNN
F 4 "0,05" H 10100 2225 50  0001 C CNN "BomCos@10k"
	1    10100 2225
	0    1    -1   0   
$EndComp
$Comp
L Device:C C20
U 1 1
P 9800 2825
F 0 "C20" H 9685 2779 50  0000 R CNN
F 1 "2.7pF" H 9685 2870 50  0000 R CNN
F 2 "Capacitor_SMD:C_0201_0603Metric" H 9838 2675 50  0001 C CNN
F 3 "~" H 9800 2825 50  0001 C CNN
F 4 "0,05" H 9800 2825 50  0001 C CNN "BomCos@10k"
	1    9800 2825
	-1   0    0    1   
$EndComp
$Comp
L Device:L L4
U 1 1
P 9800 2425
F 0 "L4" H 9853 2471 50  0000 L CNN
F 1 "11nH" H 9853 2380 50  0000 L CNN
F 2 "Inductor_SMD:L_0402_1005Metric" H 9800 2425 50  0001 C CNN
F 3 "~" H 9800 2425 50  0001 C CNN
F 4 "" H 9800 2425 50  0001 C CNN "Type"
F 5 "0,05" H 9800 2425 50  0001 C CNN "BomCos@10k"
	1    9800 2425
	1    0    0    -1  
$EndComp
$Comp
L Device:C C24
U 1 1
P 10350 1525
F 0 "C24" H 10235 1571 50  0000 R CNN
F 1 "1.2pF" H 10235 1480 50  0000 R CNN
F 2 "Capacitor_SMD:C_0201_0603Metric" H 10388 1375 50  0001 C CNN
F 3 "~" H 10350 1525 50  0001 C CNN
F 4 "0,05" H 10350 1525 50  0001 C CNN "BomCos@10k"
	1    10350 1525
	-1   0    0    -1  
$EndComp
$Comp
L Device:L L5
U 1 1
P 10100 1350
F 0 "L5" V 10290 1350 50  0000 C CNN
F 1 "8.7nH" V 10199 1350 50  0000 C CNN
F 2 "Inductor_SMD:L_0402_1005Metric" H 10100 1350 50  0001 C CNN
F 3 "~" H 10100 1350 50  0001 C CNN
F 4 "" H 10100 1350 50  0001 C CNN "Type"
F 5 "0,05" H 10100 1350 50  0001 C CNN "BomCos@10k"
	1    10100 1350
	0    -1   -1   0   
$EndComp
$Comp
L Device:C C19
U 1 1
P 9700 1350
F 0 "C19" V 9448 1350 50  0000 C CNN
F 1 "68pF" V 9539 1350 50  0000 C CNN
F 2 "Capacitor_SMD:C_0201_0603Metric" H 9738 1200 50  0001 C CNN
F 3 "~" H 9700 1350 50  0001 C CNN
F 4 "0,05" H 9700 1350 50  0001 C CNN "BomCos@10k"
	1    9700 1350
	0    1    1    0   
$EndComp
$Comp
L Device:C C16
U 1 1
P 9275 1500
F 0 "C16" H 9160 1454 50  0000 R CNN
F 1 "5.6pF" H 9160 1545 50  0000 R CNN
F 2 "Capacitor_SMD:C_0201_0603Metric" H 9313 1350 50  0001 C CNN
F 3 "~" H 9275 1500 50  0001 C CNN
F 4 "0,05" H 9275 1500 50  0001 C CNN "BomCos@10k"
	1    9275 1500
	-1   0    0    1   
$EndComp
$Comp
L Device:C C14
U 1 1
P 8700 1525
F 0 "C14" H 8585 1479 50  0000 R CNN
F 1 "1.2pF" H 8585 1570 50  0000 R CNN
F 2 "Capacitor_SMD:C_0201_0603Metric" H 8738 1375 50  0001 C CNN
F 3 "~" H 8700 1525 50  0001 C CNN
F 4 "0,05" H 8700 1525 50  0001 C CNN "BomCos@10k"
	1    8700 1525
	-1   0    0    1   
$EndComp
$Comp
L Device:L L3
U 1 1
P 9000 1350
F 0 "L3" V 9190 1350 50  0000 C CNN
F 1 "3.6nH" V 9099 1350 50  0000 C CNN
F 2 "Inductor_SMD:L_0402_1005Metric" H 9000 1350 50  0001 C CNN
F 3 "~" H 9000 1350 50  0001 C CNN
F 4 "" H 9000 1350 50  0001 C CNN "Type"
F 5 "0,05" H 9000 1350 50  0001 C CNN "BomCos@10k"
	1    9000 1350
	0    -1   -1   0   
$EndComp
$Comp
L Device:C C15
U 1 1
P 9000 1000
F 0 "C15" V 8748 1000 50  0000 C CNN
F 1 "2.2pF" V 8839 1000 50  0000 C CNN
F 2 "Capacitor_SMD:C_0201_0603Metric" H 9038 850 50  0001 C CNN
F 3 "~" H 9000 1000 50  0001 C CNN
F 4 "0,05" H 9000 1000 50  0001 C CNN "BomCos@10k"
	1    9000 1000
	0    1    1    0   
$EndComp
$Comp
L Device:L L2
U 1 1
P 8400 1175
F 0 "L2" H 8453 1221 50  0000 L CNN
F 1 "33nH" H 8453 1130 50  0000 L CNN
F 2 "Inductor_SMD:L_0402_1005Metric" H 8400 1175 50  0001 C CNN
F 3 "~" H 8400 1175 50  0001 C CNN
F 4 "" H 8400 1175 50  0001 C CNN "Type"
F 5 "0,05" H 8400 1175 50  0001 C CNN "BomCos@10k"
	1    8400 1175
	1    0    0    -1  
$EndComp
$Comp
L Device:C C2
U 1 1
P 1000 2050
F 0 "C2" H 825 1950 50  0000 L CNN
F 1 "1µF" H 800 1875 50  0000 L CNN
F 2 "Capacitor_SMD:C_0201_0603Metric" H 1038 1900 50  0001 C CNN
F 3 "~" H 1000 2050 50  0001 C CNN
F 4 "0,014" H 1000 2050 50  0001 C CNN "BomCos@10k"
F 5 "GRM033C80J105ME05J" H 1000 2050 50  0001 C CNN "Type"
	1    1000 2050
	1    0    0    -1  
$EndComp
$Comp
L Device:C C17
U 1 1
P 9550 4350
F 0 "C17" H 9575 4450 50  0000 L CNN
F 1 "6.2pF" H 9575 4225 50  0000 L CNN
F 2 "Capacitor_SMD:C_0201_0603Metric" H 9588 4200 50  0001 C CNN
F 3 "~" H 9550 4350 50  0001 C CNN
F 4 "0,05" H 9550 4350 50  0001 C CNN "BomCos@10k"
	1    9550 4350
	1    0    0    -1  
$EndComp
$Comp
L Device:C C23
U 1 1
P 10175 4350
F 0 "C23" H 10200 4450 50  0000 L CNN
F 1 "6.2pF" H 10200 4225 50  0000 L CNN
F 2 "Capacitor_SMD:C_0201_0603Metric" H 10213 4200 50  0001 C CNN
F 3 "~" H 10175 4350 50  0001 C CNN
F 4 "0,05" H 10175 4350 50  0001 C CNN "BomCos@10k"
	1    10175 4350
	1    0    0    -1  
$EndComp
$Comp
L Device:Crystal_GND24 Y1
U 1 1
P 9900 4000
F 0 "Y1" H 9706 3909 50  0000 R CNN
F 1 "32MHz" H 9706 4000 50  0000 R CNN
F 2 "ftprnts:XTAL_ECS-320-8-47-CKM-TR" H 9900 4000 50  0001 C CNN
F 3 "~" H 9900 4000 50  0001 C CNN
F 4 "ECS-320-8-47-CKM-TR" H 9706 4091 50  0000 R CNN "Type"
	1    9900 4000
	-1   0    0    1   
$EndComp
$Comp
L Device:C C1
U 1 1
P 800 1600
F 0 "C1" H 825 1525 50  0000 L CNN
F 1 "1µF" H 825 1450 50  0000 L CNN
F 2 "Capacitor_SMD:C_0201_0603Metric" H 838 1450 50  0001 C CNN
F 3 "~" H 800 1600 50  0001 C CNN
F 4 "0,014" H 800 1600 50  0001 C CNN "BomCos@10k"
F 5 "GRM033C80J105ME05J" H 800 1600 50  0001 C CNN "Type"
	1    800  1600
	1    0    0    -1  
$EndComp
$Comp
L Device:C C6
U 1 1
P 3675 1825
F 0 "C6" H 3790 1871 50  0000 L CNN
F 1 "1µF" H 3790 1780 50  0000 L CNN
F 2 "Capacitor_SMD:C_0201_0603Metric" H 3713 1675 50  0001 C CNN
F 3 "~" H 3675 1825 50  0001 C CNN
F 4 "0,014" H 3675 1825 50  0001 C CNN "BomCos@10k"
F 5 "GRM033C80J105ME05J" H 3675 1825 50  0001 C CNN "Type"
	1    3675 1825
	1    0    0    -1  
$EndComp
$Comp
L Device:L L1
U 1 1
P 3675 1450
F 0 "L1" H 3727 1496 50  0000 L CNN
F 1 "15µH" H 3727 1405 50  0000 L CNN
F 2 "Inductor_SMD:L_0805_2012Metric" H 3675 1450 50  0001 C CNN
F 3 "~" H 3675 1450 50  0001 C CNN
F 4 "MLZ2012N150LT000" H 3675 1450 50  0001 C CNN "Type"
F 5 "0,032" H 3675 1450 50  0001 C CNN "BomCos@10k"
	1    3675 1450
	1    0    0    -1  
$EndComp
$Comp
L Device:LED D1
U 1 1
P 1100 6675
F 0 "D1" V 1139 6558 50  0000 R CNN
F 1 "LED_BLUE" V 1048 6558 50  0000 R CNN
F 2 "LED_SMD:LED_0201_0603Metric" H 1100 6675 50  0001 C CNN
F 3 "~" H 1100 6675 50  0001 C CNN
F 4 "0,057" H 1100 6675 50  0001 C CNN "BomCos@10k"
F 5 "SML-LX0201USBC-TR" H 1100 6675 50  0001 C CNN "Type"
	1    1100 6675
	0    1    -1   0   
$EndComp
$Comp
L sch_comp:BGS12PL6E6327XTSA1 U3
U 1 1
P 8375 5475
F 0 "U3" H 8375 5862 60  0000 C CNN
F 1 "BGS12PL6E6327XTSA1" H 8350 5750 60  0000 C CNN
F 2 "ftprnts:BGS12PL6E6327XTSA1" H 8375 5765 60  0001 C CNN
F 3 "" H 7575 5525 60  0000 C CNN
	1    8375 5475
	1    0    0    -1  
$EndComp
$Comp
L sch_comp:STM32WLE5JBI6 U1
U 2 1
P 1400 950
F 0 "U1" H 2400 1237 60  0000 C CNN
F 1 "STM32WLE5JBI6" H 2400 1131 60  0000 C CNN
F 2 "ftprnts:STM32WLE5JBI6" H 2700 1290 60  0001 C CNN
F 3 "" H 1400 950 60  0000 C CNN
	2    1400 950 
	1    0    0    -1  
$EndComp
$Comp
L sch_comp:STM32WLE5JBI6 U1
U 1 1
P 5400 1150
F 0 "U1" H 6700 1687 60  0000 C CNN
F 1 "STM32WLE5JBI6" H 6700 1581 60  0000 C CNN
F 2 "ftprnts:STM32WLE5JBI6" H 6700 1490 60  0001 C CNN
F 3 "" H 5400 1150 60  0000 C CNN
	1    5400 1150
	1    0    0    -1  
$EndComp
$Comp
L Device:R R2
U 1 1
P 1350 7075
F 0 "R2" V 1250 7075 50  0000 C CNN
F 1 "10k" V 1350 7075 50  0000 C CNN
F 2 "Resistor_SMD:R_0201_0603Metric" V 1280 7075 50  0001 C CNN
F 3 "~" H 1350 7075 50  0001 C CNN
F 4 "0,003" H 1350 7075 50  0001 C CNN "BomCos@10k"
F 5 "RC0201FR-0710KL " H 1350 7075 50  0001 C CNN "Type"
	1    1350 7075
	-1   0    0    1   
$EndComp
$EndSCHEMATC
